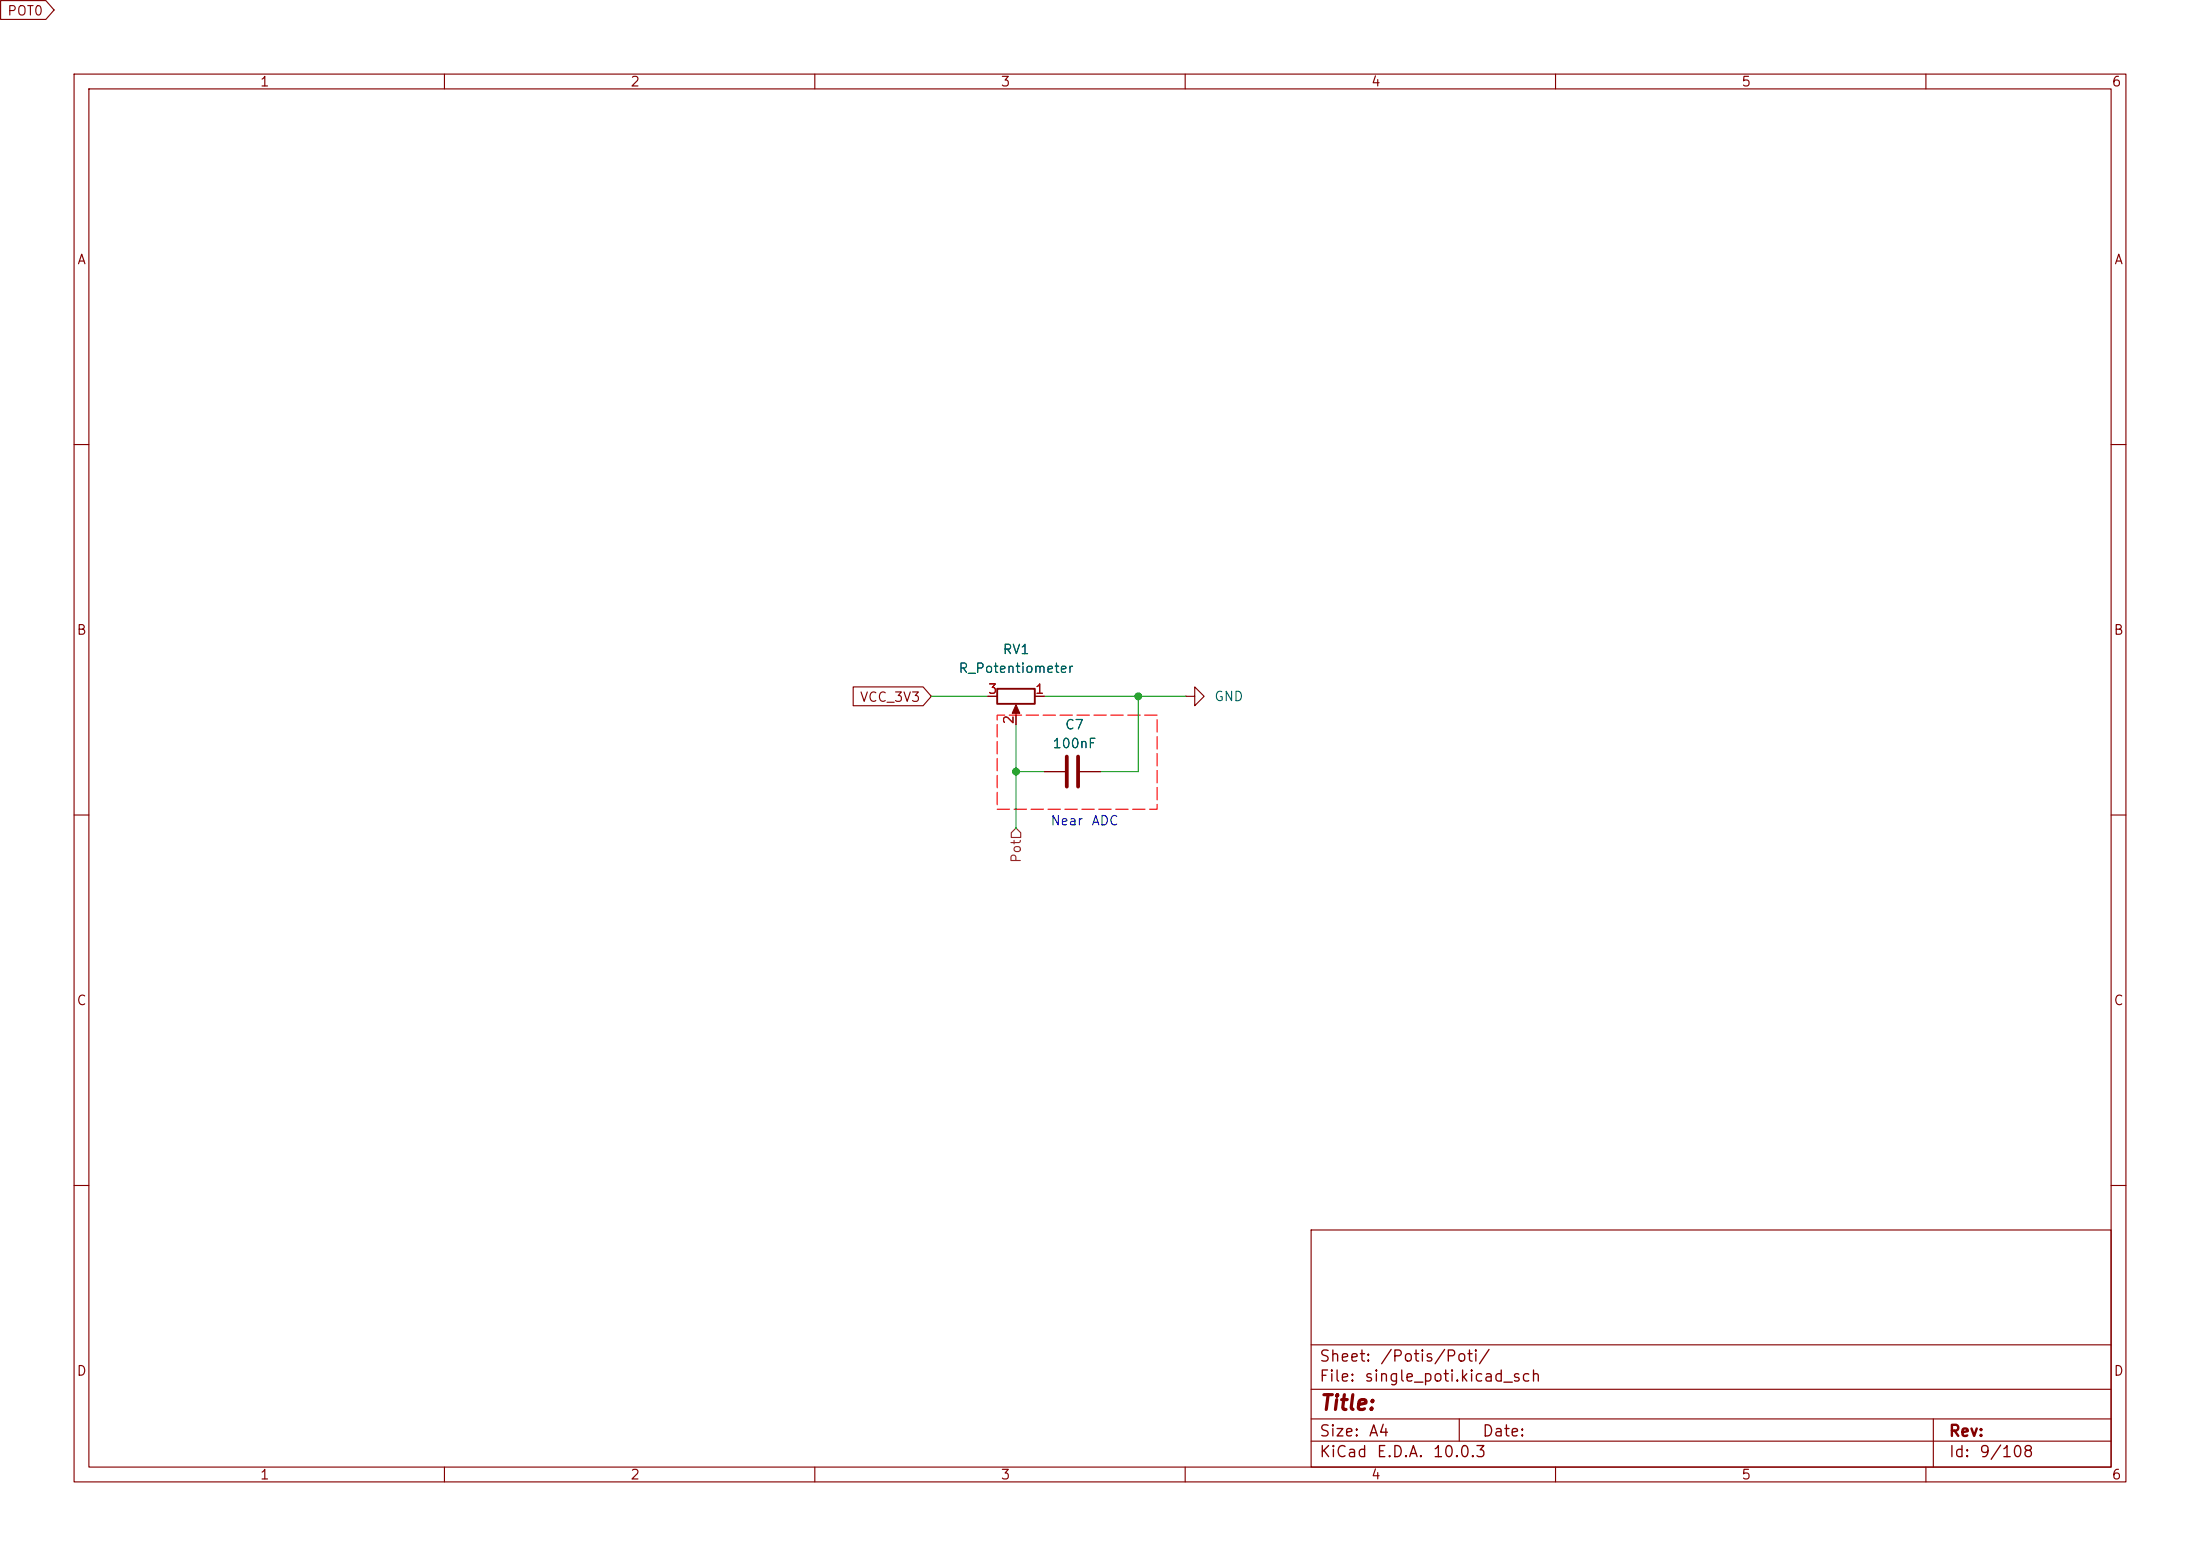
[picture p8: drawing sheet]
(kicad_sch
 (version 20260306)
 (generator "eeschema")
 (generator_version "10.0")
 (paper "A4")
 (lib_symbols
  (symbol "Device:C"
   (pin_numbers (hide yes))
   (pin_names
    (offset 0.254)) (exclude_from_sim no) (in_bom yes) (on_board yes)
   (in_pos_files yes)
   (duplicate_pin_numbers_are_jumpers no)
   (property "Reference" "C" (at 0.635 2.54 0) (show_name no) (do_not_autoplace no) (effects (font (size 1.27 1.27)) (justify left)))
   (property "Value" "C" (at 0.635 -2.54 0) (show_name no) (do_not_autoplace no) (effects (font (size 1.27 1.27)) (justify left)))
   (property "Footprint" "" (at 0.9652 -3.81 0) (show_name no) (do_not_autoplace no) (hide yes) (effects (font (size 1.27 1.27))))
   (property "Datasheet" "" (at 0 0 0) (show_name no) (do_not_autoplace no) (hide yes) (effects (font (size 1.27 1.27))))
   (property "Description" "Unpolarized capacitor" (at 0 0 0) (show_name no) (do_not_autoplace no) (hide yes) (effects (font (size 1.27 1.27))))
   (symbol "C_0_1"
    (polyline (pts (xy -2.032 0.762) (xy 2.032 0.762)) (stroke (width 0.508) (type default)) (fill (type none)))
    (polyline (pts (xy -2.032 -0.762) (xy 2.032 -0.762)) (stroke (width 0.508) (type default)) (fill (type none))))
   (symbol "C_1_1"
    (pin passive line (at 0 3.81 270) (length 2.794) (name "" (effects (font (size 1.27 1.27)))) (number "1" (effects (font (size 1.27 1.27)))))
    (pin passive line (at 0 -3.81 90) (length 2.794) (name "" (effects (font (size 1.27 1.27)))) (number "2" (effects (font (size 1.27 1.27))))))
   (embedded_fonts no))
  (symbol "Device:R_Potentiometer"
   (pin_names
    (offset 1.016) (hide yes)) (exclude_from_sim no) (in_bom yes) (on_board yes)
   (in_pos_files yes)
   (duplicate_pin_numbers_are_jumpers no)
   (property "Reference" "RV" (at -4.445 0 90) (show_name no) (do_not_autoplace no) (effects (font (size 1.27 1.27))))
   (property "Value" "R_Potentiometer" (at -2.54 0 90) (show_name no) (do_not_autoplace no) (effects (font (size 1.27 1.27))))
   (property "Footprint" "" (at 0 0 0) (show_name no) (do_not_autoplace no) (hide yes) (effects (font (size 1.27 1.27))))
   (property "Datasheet" "" (at 0 0 0) (show_name no) (do_not_autoplace no) (hide yes) (effects (font (size 1.27 1.27))))
   (property "Description" "Potentiometer" (at 0 0 0) (show_name no) (do_not_autoplace no) (hide yes) (effects (font (size 1.27 1.27))))
   (property "Sim.Device" "R" (at 0 0 0) (show_name no) (do_not_autoplace no) (hide yes) (effects (font (size 1.27 1.27))))
   (property "Sim.Type" "POT" (at 0 0 0) (show_name no) (do_not_autoplace no) (hide yes) (effects (font (size 1.27 1.27))))
   (property "Sim.Pins" "1=r0 2=wiper 3=r1" (at 0 0 0) (show_name no) (do_not_autoplace no) (hide yes) (effects (font (size 1.27 1.27))))
   (symbol "R_Potentiometer_0_1"
    (rectangle (start 1.016 2.54) (end -1.016 -2.54) (stroke (width 0.254) (type default)) (fill (type none)))
    (polyline (pts (xy 1.143 0) (xy 2.286 0.508) (xy 2.286 -0.508) (xy 1.143 0)) (stroke (width 0) (type default)) (fill (type outline)))
    (polyline (pts (xy 2.54 0) (xy 1.524 0)) (stroke (width 0) (type default)) (fill (type none))))
   (symbol "R_Potentiometer_1_1"
    (pin passive line (at 0 3.81 270) (length 1.27) (name "1" (effects (font (size 1.27 1.27)))) (number "1" (effects (font (size 1.27 1.27)))))
    (pin passive line (at 3.81 0 180) (length 1.27) (name "2" (effects (font (size 1.27 1.27)))) (number "2" (effects (font (size 1.27 1.27)))))
    (pin passive line (at 0 -3.81 90) (length 1.27) (name "3" (effects (font (size 1.27 1.27)))) (number "3" (effects (font (size 1.27 1.27))))))
   (embedded_fonts no))
  (symbol "power:GND"
   (power global)
   (pin_numbers (hide yes))
   (pin_names
    (offset 0) (hide yes)) (exclude_from_sim no) (in_bom yes) (on_board yes)
   (in_pos_files yes)
   (duplicate_pin_numbers_are_jumpers no)
   (property "Reference" "#PWR" (at 0 -6.35 0) (show_name no) (do_not_autoplace no) (hide yes) (effects (font (size 1.27 1.27))))
   (property "Value" "GND" (at 0 -3.81 0) (show_name no) (do_not_autoplace no) (effects (font (size 1.27 1.27))))
   (property "Footprint" "" (at 0 0 0) (show_name no) (do_not_autoplace no) (hide yes) (effects (font (size 1.27 1.27))))
   (property "Datasheet" "" (at 0 0 0) (show_name no) (do_not_autoplace no) (hide yes) (effects (font (size 1.27 1.27))))
   (property "Description" "Power symbol creates a global label with name \"GND\" , ground" (at 0 0 0) (show_name no) (do_not_autoplace no) (hide yes) (effects (font (size 1.27 1.27))))
   (symbol "GND_0_1"
    (polyline (pts (xy 0 0) (xy 0 -1.27) (xy 1.27 -1.27) (xy 0 -2.54) (xy -1.27 -1.27) (xy 0 -1.27)) (stroke (width 0) (type default)) (fill (type none))))
   (symbol "GND_1_1"
    (pin power_in line (at 0 0 270) (length 0) (name "" (effects (font (size 1.27 1.27)))) (number "1" (effects (font (size 1.27 1.27))))))
   (embedded_fonts no)))
 (text "Near ADC"
  (exclude_from_sim no)
  (at 146.304 110.998 0)
  (effects (font (size 1.27 1.27))))
 (junction
  (at 153.67 93.98)
  (diameter 0)
  (color 0 0 0 0))
 (junction
  (at 137.16 104.14)
  (diameter 0)
  (color 0 0 0 0))
 (wire
  (pts (xy 137.16 104.14) (xy 137.16 97.79))
  (stroke (width 0) (type default)))
 (wire
  (pts (xy 137.16 104.14) (xy 140.97 104.14))
  (stroke (width 0) (type default)))
 (wire
  (pts (xy 148.59 104.14) (xy 153.67 104.14))
  (stroke (width 0) (type default)))
 (wire
  (pts (xy 153.67 104.14) (xy 153.67 93.98))
  (stroke (width 0) (type default)))
 (wire
  (pts (xy 160.02 93.98) (xy 153.67 93.98))
  (stroke (width 0) (type default)))
 (wire
  (pts (xy 125.73 93.98) (xy 133.35 93.98))
  (stroke (width 0) (type default)))
 (wire
  (pts (xy 137.16 111.76) (xy 137.16 104.14))
  (stroke (width 0) (type default)))
 (wire
  (pts (xy 153.67 93.98) (xy 140.97 93.98))
  (stroke (width 0) (type default)))
 (global_label "POT0"
  (shape input)
  (at 7.3024 1.3498 180)
  (fields_autoplaced yes)
  (effects (font (size 1.27 1.27)) (justify right))
  (property "Intersheetrefs" "${INTERSHEET_REFS}" (at -0.4604 1.3498 0) (hide yes) (show_name no) (do_not_autoplace no) (effects (font (size 1.27 1.27)) (justify right))))
 (global_label "VCC_3V3"
  (shape input)
  (at 125.73 93.98 180)
  (fields_autoplaced yes)
  (effects (font (size 1.27 1.27)) (justify right))
  (property "Intersheetrefs" "${INTERSHEET_REFS}" (at 114.641 93.98 0) (hide yes) (show_name no) (do_not_autoplace no) (effects (font (size 1.27 1.27)) (justify right))))
 (hierarchical_label "Pot"
  (shape input)
  (at 137.16 111.76 270)
  (effects (font (size 1.27 1.27)) (justify right)))
 (rule_area
  (exclude_from_sim no)
  (in_bom yes)
  (on_board yes)
  (dnp no)
  (polyline (pts (xy 134.62 109.22) (xy 156.21 109.22) (xy 156.21 96.52) (xy 134.62 96.52)) (stroke (width 0) (type dash)) (fill (type none))))
 (symbol
  (lib_id "Device:R_Potentiometer")
  (at 137.16 93.98 270)
  (unit 1)
  (body_style 1)
  (exclude_from_sim no)
  (in_bom yes)
  (on_board yes)
  (in_pos_files yes)
  (dnp no)
  (fields_autoplaced yes)
  (property "Reference" "RV1" (at 137.16 87.63 90) (show_name no) (do_not_autoplace no) (effects (font (size 1.27 1.27))))
  (property "Value" "R_Potentiometer" (at 137.16 90.17 90) (show_name no) (do_not_autoplace no) (effects (font (size 1.27 1.27))))
  (property "Footprint" "Resistor_THT:Potentiometer_Tayda_RV16106NO_Vertical" (at 137.16 93.98 0) (hide yes) (show_name no) (do_not_autoplace no) (effects (font (size 1.27 1.27))))
  (property "Datasheet" "" (at 137.16 93.98 0) (hide yes) (show_name no) (do_not_autoplace no) (effects (font (size 1.27 1.27))))
  (property "Description" "Potentiometer" (at 137.16 93.98 0) (hide yes) (show_name no) (do_not_autoplace no) (effects (font (size 1.27 1.27))))
  (property "Sim.Device" "R" (at 137.16 93.98 0) (hide yes) (show_name no) (do_not_autoplace no) (effects (font (size 1.27 1.27))))
  (property "Sim.Type" "POT" (at 137.16 93.98 0) (hide yes) (show_name no) (do_not_autoplace no) (effects (font (size 1.27 1.27))))
  (property "Sim.Pins" "1=r0 2=wiper 3=r1" (at 137.16 93.98 0) (hide yes) (show_name no) (do_not_autoplace no) (effects (font (size 1.27 1.27))))
  (pin "3")
  (pin "2")
  (pin "1")
  (instances (project "Synthesizer" (path "" (reference "RV8") (unit 1)) (path "" (reference "RV13") (unit 1)) (path "" (reference "RV12") (unit 1)) (path "" (reference "RV4") (unit 1)) (path "" (reference "RV9") (unit 1)) (path "" (reference "RV1") (unit 1)) (path "" (reference "RV15") (unit 1)) (path "" (reference "RV5") (unit 1)) (path "" (reference "RV11") (unit 1)) (path "" (reference "RV10") (unit 1)) (path "" (reference "RV3") (unit 1)) (path "" (reference "RV14") (unit 1)) (path "" (reference "RV16") (unit 1)) (path "" (reference "RV6") (unit 1)) (path "" (reference "RV7") (unit 1)) (path "" (reference "RV2") (unit 1)))))
 (symbol
  (lib_id "power:GND")
  (at 160.02 93.98 90)
  (unit 1)
  (body_style 1)
  (exclude_from_sim no)
  (in_bom yes)
  (on_board yes)
  (in_pos_files yes)
  (dnp no)
  (fields_autoplaced yes)
  (property "Reference" "#PWR031" (at 166.37 93.98 0) (hide yes) (show_name no) (do_not_autoplace no) (effects (font (size 1.27 1.27))))
  (property "Value" "GND" (at 163.83 93.9799 90) (show_name no) (do_not_autoplace no) (effects (font (size 1.27 1.27)) (justify right)))
  (property "Footprint" "" (at 160.02 93.98 0) (hide yes) (show_name no) (do_not_autoplace no) (effects (font (size 1.27 1.27))))
  (property "Datasheet" "" (at 160.02 93.98 0) (hide yes) (show_name no) (do_not_autoplace no) (effects (font (size 1.27 1.27))))
  (property "Description" "Power symbol creates a global label with name \"GND\" , ground" (at 160.02 93.98 0) (hide yes) (show_name no) (do_not_autoplace no) (effects (font (size 1.27 1.27))))
  (pin "1")
  (instances (project "Synthesizer" (path "" (reference "#PWR038") (unit 1)) (path "" (reference "#PWR043") (unit 1)) (path "" (reference "#PWR042") (unit 1)) (path "" (reference "#PWR034") (unit 1)) (path "" (reference "#PWR039") (unit 1)) (path "" (reference "#PWR031") (unit 1)) (path "" (reference "#PWR045") (unit 1)) (path "" (reference "#PWR035") (unit 1)) (path "" (reference "#PWR041") (unit 1)) (path "" (reference "#PWR040") (unit 1)) (path "" (reference "#PWR033") (unit 1)) (path "" (reference "#PWR044") (unit 1)) (path "" (reference "#PWR046") (unit 1)) (path "" (reference "#PWR036") (unit 1)) (path "" (reference "#PWR037") (unit 1)) (path "" (reference "#PWR032") (unit 1)))))
 (symbol
  (lib_id "Device:C")
  (at 144.78 104.14 270)
  (unit 1)
  (body_style 1)
  (exclude_from_sim no)
  (in_bom yes)
  (on_board yes)
  (in_pos_files yes)
  (dnp no)
  (property "Reference" "C7" (at 145.034 97.79 90) (show_name no) (do_not_autoplace no) (effects (font (size 1.27 1.27))))
  (property "Value" "100nF" (at 145.034 100.33 90) (show_name no) (do_not_autoplace no) (effects (font (size 1.27 1.27))))
  (property "Footprint" "Capacitor_SMD:C_0603_1608Metric" (at 140.97 105.1052 0) (hide yes) (show_name no) (do_not_autoplace no) (effects (font (size 1.27 1.27))))
  (property "Datasheet" "" (at 144.78 104.14 0) (hide yes) (show_name no) (do_not_autoplace no) (effects (font (size 1.27 1.27))))
  (property "Description" "Unpolarized capacitor" (at 144.78 104.14 0) (hide yes) (show_name no) (do_not_autoplace no) (effects (font (size 1.27 1.27))))
  (pin "2")
  (pin "1")
  (instances (project "Synthesizer" (path "" (reference "C47") (unit 1)) (path "" (reference "C52") (unit 1)) (path "" (reference "C51") (unit 1)) (path "" (reference "C10") (unit 1)) (path "" (reference "C48") (unit 1)) (path "" (reference "C7") (unit 1)) (path "" (reference "C54") (unit 1)) (path "" (reference "C44") (unit 1)) (path "" (reference "C50") (unit 1)) (path "" (reference "C49") (unit 1)) (path "" (reference "C9") (unit 1)) (path "" (reference "C53") (unit 1)) (path "" (reference "C55") (unit 1)) (path "" (reference "C45") (unit 1)) (path "" (reference "C46") (unit 1)) (path "" (reference "C8") (unit 1))))))
